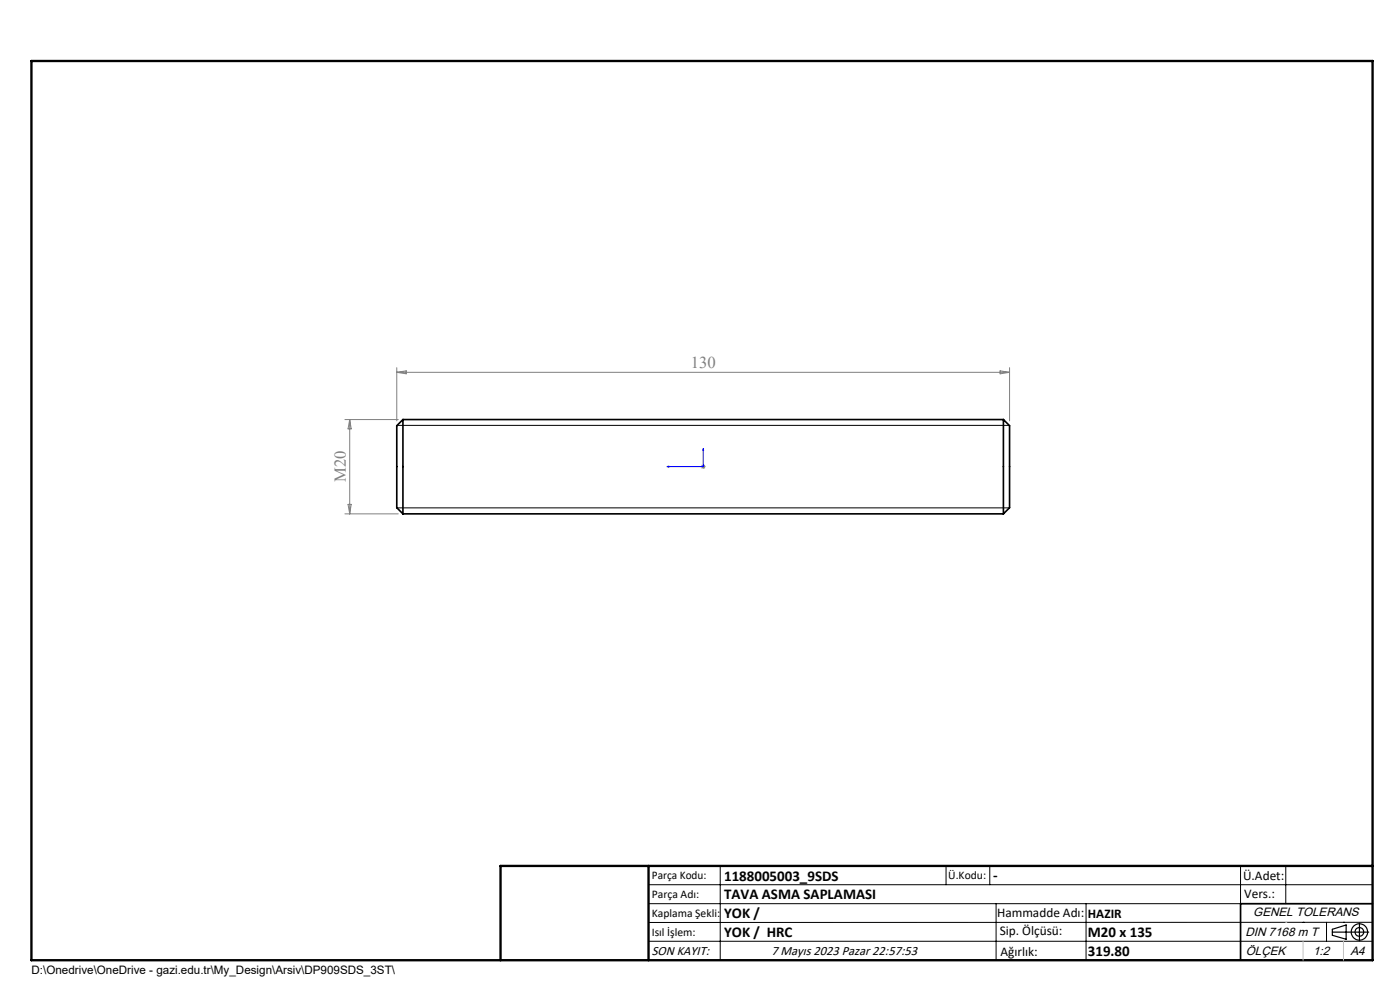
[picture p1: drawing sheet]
<svg xmlns="http://www.w3.org/2000/svg" width="297mm" height="210mm" viewBox="0 0 297 210" stroke-linecap="round" stroke-linejoin="round" font-family="sans-serif">
<path d="M85.5 89v20M85.5 89l-1.3 1.3v17.4l1.3 1.3M85.5 89h127.4M212.9 89v20M212.9 89l1.3 1.3v17.4l-1.3 1.3M85.5 109h127.4M291.2 191.7h-28v12" fill="none" stroke="#000" stroke-width=".35"/>
<g fill="none" stroke="#000" stroke-width=".25">
<path d="M282.6 197.7h7.8M282.6 197.1l3-.9v3l-3-.8zM288.4 195.8v3.8M106.2 203.7h185"/>
<circle cx="288.4" cy="197.7" r="1.74"/>
<circle cx="288.4" cy="197.7" r=".93"/>
</g>
<path d="M141.5 99l.4-.1v.2zM149.2 95.1l.1 .4h-.2zM149.2 95.1v3.9h-7.7" fill="none" stroke="#00f" stroke-width=".21"/>
<g fill="none" stroke="#808080" stroke-width=".21">
<path d="M84.2 78v11.3M84.2 79h130M84.2 79l2-.3v.6zM212.2 78.7l2 .3-2 .3zM214.2 78v11.3M73.2 89h11.3M74.2 89v20M74.2 89l.3 2h-.7zM148.7 99h1M148.8 98.6l.7 .7M149.2 98.5v1M149.5 98.6l-.7 .7"/>
<path d="M73.2 109h11.3M73.8 107h.7l-.3 2z"/>
</g>
<g fill="none" stroke="#000" stroke-width=".21">
<path d="M84.2 90.2h129.9M84.2 107.7h129.9M137.6 187.7h153.6M137.6 191.7h153.6M137.6 199.7h153.6M152.8 183.7v20M200.7 183.7v4M210 183.7v4M211.3 191.7v12M230.4 191.7v12M263.2 183.7v20M272.8 183.7v8"/>
<path d="M276.4 195.6h.1M281.4 195.6v4.1M285 195.6h.1M291.2 195.6l-153.6 .1"/>
</g>
<path d="M6.7 12.9h284.5v190.8h-284.5zM137.6 183.7v20M291.2 183.7h-185v20" fill="none" stroke="#000" stroke-width=".5"/>
<path d="M276.4 199.7v4M285 199.7v4" fill="none" stroke="#c0c0c0" stroke-width=".21"/>
<path d="M272.8 195.6h.1" fill="none" stroke="#c0c0c0" stroke-width=".25"/>
<path d="M149.2 95.1l.1 .4h-.2zM141.5 99l.4-.1v.2z" fill="#00f"/>
<g font-size="3.5" fill="#808080">
<text x="146.6" y="78.1">130</text>
<text x="73.4" y="102.3" transform="rotate(-90 73.4 102.3)">M20</text>
</g>
<g font-size="3.2">
<text x="153.6" y="186.8">1188005003_9SDS</text>
<text x="153.6" y="190.8">TAVA ASMA SAPLAMASI</text>
<text x="210.7" y="186.6">-</text>
<text x="153.6" y="194.8">YOK /</text>
<text x="153.6" y="198.8">YOK / HRC</text>
<text x="230.8" y="198.7">M20 x 135</text>
<text x="230.8" y="202.8">319.80</text>
</g>
<g font-size="2.8">
<text x="263.7" y="186.7">Ü.Adet:</text>
<text x="263.9" y="190.5">Vers.:</text>
<text x="211.5" y="194.5">Hammadde Adı:</text>
<text x="230.8" y="194.7">HAZIR</text>
<text x="138.3" y="202.6">SON KAYIT:</text>
<text x="163.6" y="202.6">7 Mayıs 2023 Pazar 22:57:53</text>
<text x="212.1" y="198.4">Sip. Ölçüsü:</text>
<text x="212.2" y="202.7">Ağırlık:</text>
</g>
<g font-size="2.6">
<text x="265.9" y="194.4">GENEL TOLERANS</text>
<text x="264.2" y="198.5">DIN 7168 m T</text>
<text x="264.3" y="202.6">ÖLÇEK</text>
<text x="278.5" y="202.6">1:2</text>
<text x="286.5" y="202.6">A4</text>
</g>
<g font-size="2.5">
<text x="138.3" y="186.4">Parça Kodu:</text>
<text x="138.3" y="190.5">Parça Adı:</text>
<text x="201.2" y="186.5">Ü.Kodu:</text>
<text x="138.3" y="194.5">Kaplama Şekli:</text>
<text x="138.3" y="198.6">Isıl İşlem:</text>
<text x="6.7" y="206.7">D:\Onedrive\OneDrive - gazi.edu.tr\My_Design\Arsiv\DP909SDS_3ST\</text>
</g>
</svg>
